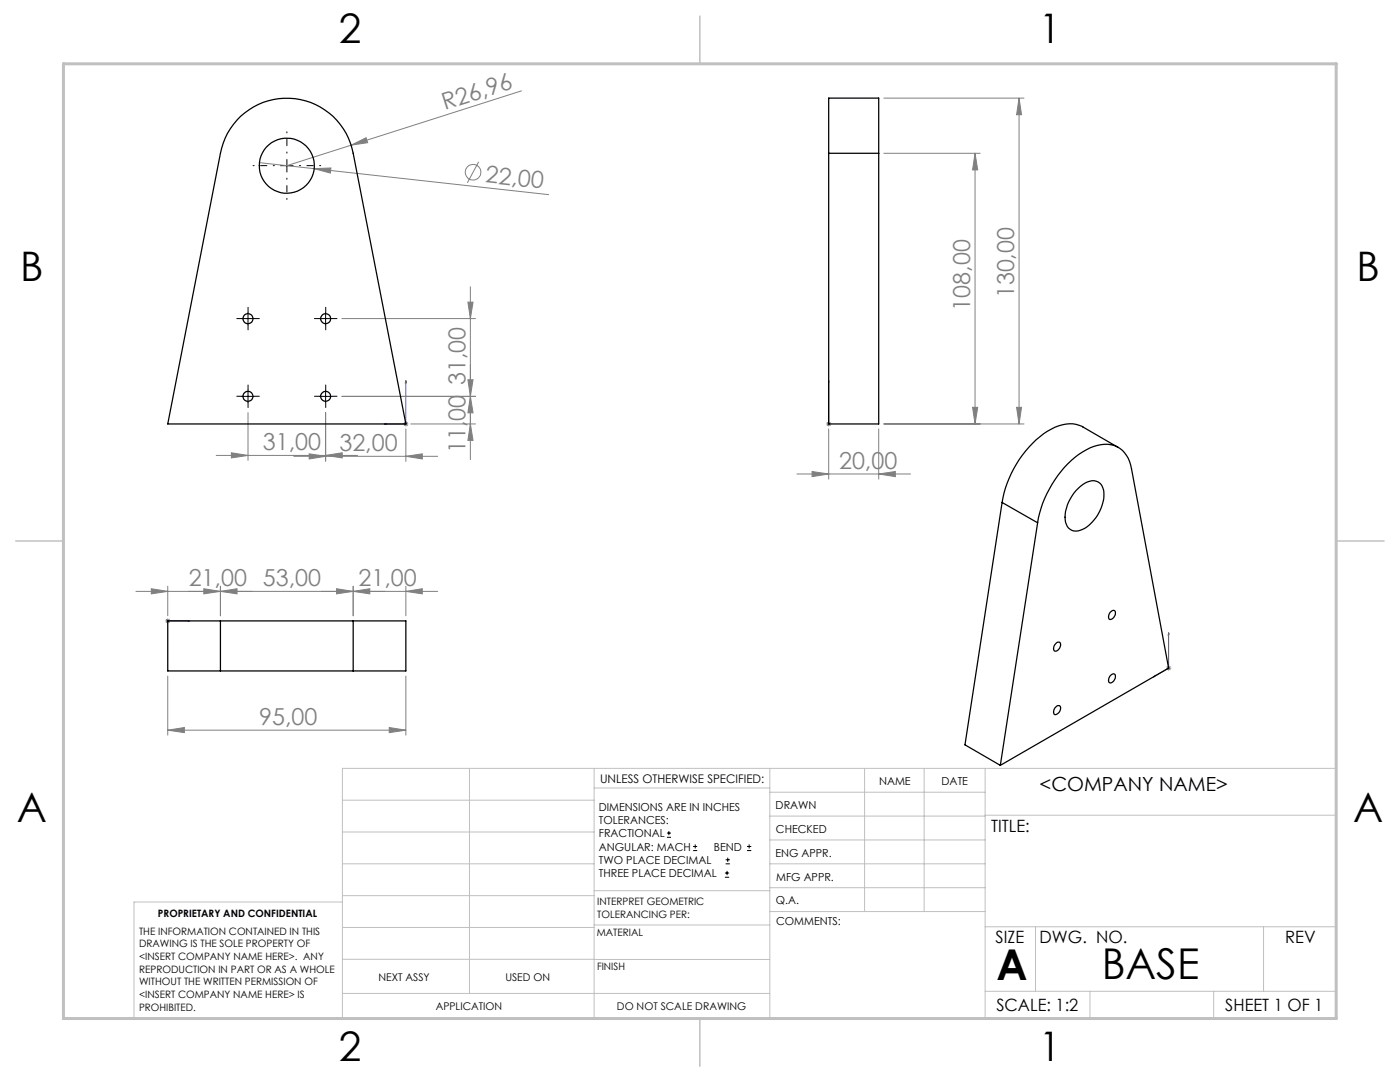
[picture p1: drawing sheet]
<svg xmlns="http://www.w3.org/2000/svg" width="279mm" height="216mm" viewBox="0 0 279 216" stroke-linecap="round" stroke-linejoin="round" font-family="sans-serif">
<g fill="none" stroke="#808080" stroke-width=".2">
<path d="M104.1 18.1l-46.8 15M176.4 19.6h28M203.4 19.6l.5 3.3h-1zM203.4 19.6v65M51.8 32.5l10.9 1.2M62.7 33.7l3.3-.2-.1 1zM62.7 33.7l46.8 5.1M70.1 29l3-1.5 .3 1zM95.5 32.3l-2.2 4.2M176.4 30.6h19.2M194.6 30.6l.5 3.3h-1zM194.6 30.6v54"/>
<path d="M93.9 57.2v34.5M68.2 79.1h26.7M68.2 63.6h26.7M93.4 60.3h1l-.5 3.3zM93.4 75.8h1l-.5 3.3zM93.9 79.1l.5 3.3h-1zM43.1 90.9h28.2M46.2 90.3l3.3 .6-3.3 .5zM49.5 82.3v9.6M58.6 91.1h28.7M61.7 90.6l3.3 .5-3.3 .5zM65 90.9l3.3-.6v1.1z"/>
<path d="M65 82.3v9.8M80.5 84.6h1M80.6 84.2l.8 .7M81 91.1l3.3-.5v1zM81 85.6v6.5M81 84.1v1M81.4 84.2l-.8 .7M82 84.6h12.9M93.9 84.6l.5 3.3h-1zM159 94.6h22.7M162.1 94.1l3.3 .5-3.3 .5zM164.9 84.6h1"/>
<path d="M165 84.2l.7 .7M165.4 84.1v1M165.4 85.6v10M165.7 84.2l-.7 .7M175.4 94.6l3.3-.5v1zM175.4 85.6v10M176.4 84.6h28M194.1 81.3h1l-.5 3.3zM202.9 81.3h1l-.5 3.3zM27.1 118h60.2M30.2 117.5l3.3 .5-3.3 .5zM33.5 117v5.9"/>
<path d="M40.7 117.5l3.3 .5-3.3 .5zM44 118l3.3-.5v1zM44 117v5.9M67.2 117.5l3.3 .5-3.3 .5zM70.5 117v5.9M70.5 118l3.3-.5v1zM81 118l3.3-.5v1zM81 117v5.9M33 123.9h1M33.1 123.5l.7 .7M33.5 134.9v11.8M33.5 123.4v1"/>
<path d="M33.8 123.5l-.7 .7M81 134.9v11.8M232.7 133.3h1.1M232.9 133l.7 .7M233.2 132.8v1M233.6 133l-.7 .7M33.5 145.7l3.3-.5v1zM33.5 145.7h47.5M77.7 145.2l3.3 .5-3.3 .5z"/>
<circle cx="94.4" cy="34.4" r="1.56"/>
</g>
<g fill="none" stroke="#000" stroke-width=".2">
<path d="M56 33.1h2.5M57.3 31.8v2.5M48.2 79.1h2.5M48.2 63.6h2.5M49.5 62.3v2.5M49.5 77.8v2.5M63.7 79.1h2.6M63.7 63.6h2.6M65 62.3v2.5M65 77.8v2.5M133.1 167.1h.8M133.1 166.2h.8"/>
<path d="M133.5 165.8v.9M138.3 169.7h.8M138.3 168.9h.8M138.7 168.5v.8M144.7 175h.8M144.7 174.2h.8M144.8 172.4h.9M144.8 171.6h.9M145.1 173.8v.8M145.2 171.1v.9M149.1 169.7h.8M149.1 168.9h.8"/>
<path d="M149.5 168.5v.8"/>
</g>
<g fill="none" stroke="#00f" stroke-width=".2">
<path d="M81 76l.1 .4h-.2zM81 76v8.6h-4.3M165.4 76v8.6M165.4 76v.4v-.4M76.7 84.6l.4-.1v.2zM165.4 84.6h.1M165.4 84.5v.2zM33.4 123.9h.2zM33.5 123.9h.1M33.5 123.9h4.3M37.8 123.9h-.4h.4M230.2 135.1l.3-.3v.2z"/>
<path d="M233.2 126.3v7l-3 1.8M233.2 126.3l.1 .3-.1 .1z"/>
</g>
<path d="M54.8 33h-4.3M57.3 30.5v-4.2M57.3 35.5v4.3M59.8 33h4.2" fill="none" stroke="#000" stroke-width=".2" stroke-dasharray="15.2 1.3 1.3 1.3" stroke-dashoffset="15"/>
<g fill="none" stroke="#000" stroke-width=".2" stroke-dasharray="15.2 1.3 1.3 1.3">
<path d="M48.3 79.1h-1M48.3 63.6h-1M49.5 77.8v-1M49.5 62.3v-1M49.5 64.8v1M50.8 79.1h1M50.8 63.6h1M63.8 79.1h-1M63.8 63.6h-1M65 77.8v-1M65 62.3v-1M65 64.8v1"/>
<path d="M66.3 79.1h1M66.3 63.6h1M49.5 80.3v1M65 80.3v1"/>
</g>
<g fill="none" stroke="#c0c0c0" stroke-width=".2">
<path d="M68.3 159.7h50.3M93.7 153.3v44.9M118.6 153.3v49.9M118.6 157.2h35M153.6 153.3v49.9M153.6 158.1h43M172.5 153.3v28.6M184.4 153.3v28.6M196.6 153.3v49.9M68.3 180h-41.6v23.2h240v-49.9h-198.4v49.9M68.3 166h50.3M68.3 178.7h50.3"/>
<path d="M68.3 172.4h50.3M118.6 177.7h35M153.6 162.8h43M153.6 177.1h43M153.6 172.4h43M153.6 167.6h43M196.6 162.7h70.1M68.3 198.2h85.3M68.3 191.4l85.3 .1M68.3 185.1h50.3M118.6 184.6h35M153.6 181.9h43"/>
<path d="M196.6 184.9h70.1M196.6 197.8h70.1M206.7 184.9v12.9M217.5 197.8v5.4M242.2 197.8v5.4M252.2 184.9v12.9"/>
</g>
<path d="M139.7 3.2v9.5M3.1 107.9h9.6M266.7 107.9h9.5M139.7 203.2v9.6" fill="none" stroke="#c0c0c0" stroke-width=".3"/>
<path d="M12.7 12.7h254v190.5h-254z" fill="none" stroke="#c0c0c0" stroke-width=".6"/>
<g fill="#00f">
<path d="M76.7 84.6l.4 .1v-.2zM81 76l-.1 .4h.2z"/>
<path d="M37.4 123.9h.4zM33.4 123.9h.2z"/>
<path d="M230.2 135.1l.3-.1v-.2zM233.2 126.3v.4l.1-.1zM165.4 84.5v.2zM165.4 76v.4z"/>
</g>
<g fill="#808080">
<path d="M70.1 29l3-1.5 .3 1z"/>
<path d="M62.7 33.7l3.3-.2-.1 1z"/>
<path d="M175.4 94.6l3.3-.5v1zM162.1 94.1l3.3 .5-3.3 .5zM70.5 118l3.3-.5v1zM40.7 117.5l3.3 .5-3.3 .5z"/>
<path d="M61.7 90.6l3.3 .5-3.3 .5zM81 91.1l3.3-.5v1zM46.2 90.3l3.3 .6-3.3 .5zM65 90.9l3.3-.6v1.1zM33.5 145.7l3.3-.5v1zM77.7 145.2l3.3 .5-3.3 .5zM67.2 117.5l3.3 .5-3.3 .5zM81 118l3.3-.5v1zM30.2 117.5l3.3 .5-3.3 .5zM44 118l3.3-.5v1z"/>
<path d="M93.9 79.1l.5 3.3h-1zM93.4 60.3h1l-.5 3.3zM194.1 81.3h1l-.5 3.3zM194.6 30.6l.5 3.3h-1zM202.9 81.3h1l-.5 3.3zM203.4 19.6l.5 3.3h-1z"/>
<path d="M93.4 75.8h1l-.5 3.3zM93.9 84.6l.5 3.3h-1z"/>
</g>
<g fill="none" stroke="#000" stroke-width=".25">
<path d="M48 23.2a13.5 13.5 0 0 1 22.5 7.4l10.5 54h-47.5l10.5-54a13.5 13.5 0 0 1 4-7.4zM165.4 30.6v-11h10v11M165.4 30.6v54h10v-54M165.4 30.6h10M214.7 97.9a4.9 4.9 0 0 1 3.7-2 2.44 2.44 0 0 1 1.9 3.1 8.1 8.1 0 0 1-4.7 6.8 2.18 2.18 0 0 1-3-2.1 8.1 8.1 0 0 1 2.1-5.8zM223.2 89.3l-7.1-4.1a6.4 6.4 0 0 0-6.3 .5 21 21 0 0 0-9.8 14.6M200 100.3l7.1 4M200 100.3l-7.4 48.3 7 4.1M207.1 104.3a21.5 21.5 0 0 1 9-14.1 7.2 7.2 0 0 1 6.9-1.1 5.9 5.9 0 0 1 2.8 4.4l7.4 39.8-33.6 19.4M207.1 104.3l-7.5 48.4M44 123.9h26.5M44 133.9h26.5"/>
<path d="M44 123.9v10M44 123.9h-10.5v10h10.5M70.5 123.9v10M70.5 123.9h10.5v10h-10.5M210.7 128.4a.54 .54 0 0 1 .8-.2 .54 .54 0 0 1 .1 .8l-.3 .5-.4 .4a.48 .48 0 0 1-.6-.1 .48 .48 0 0 1 0-.6zM221.7 134.8a.55 .55 0 0 1 .8-.3 .55 .55 0 0 1 .1 .9l-.5 .7a.46 .46 0 0 1-.6 .2 .46 .46 0 0 1-.3-.5l.1-.5zM221.7 122.1a.55 .55 0 0 1 .8-.2 .55 .55 0 0 1 .1 .8l-.5 .7a.45 .45 0 0 1-.6 .2 .45 .45 0 0 1-.3-.5l.1-.5zM210.5 141.3l.2-.2a.54 .54 0 0 1 .8-.3 .54 .54 0 0 1 .1 .9l-.5 .7a.49 .49 0 0 1-.7 .1 .49 .49 0 0 1-.1-.6z"/>
<circle cx="57.2" cy="33.1" r="5.5"/>
<circle cx="49.5" cy="79.1" r="1"/>
<circle cx="49.5" cy="63.6" r="1"/>
<circle cx="65" cy="79.1" r=".99"/>
<circle cx="65" cy="63.6" r=".99"/>
</g>
<g font-size="8.5">
<text x="198.9" y="195.5">A</text>
<text x="219.9" y="195.4">BASE</text>
</g>
<g font-size="8.1">
<text x="67.6" y="8.5">2</text>
<text x="207.3" y="8.5">1</text>
<text x="4" y="56.1">B</text>
<text x="270.7" y="56.1">B</text>
<text x="3.3" y="164.1">A</text>
<text x="270" y="164.1">A</text>
<text x="67.6" y="211.7">2</text>
<text x="207.3" y="211.7">1</text>
</g>
<g font-size="4.7" fill="#808080">
<text x="88.8" y="22" transform="rotate(-18 88.8 22)">R26,96</text>
<text x="96.8" y="36.3" transform="rotate(6 96.8 36.3)">22,00</text>
<text x="202.4" y="59.5" transform="rotate(-90 202.4 59.5)">130,00</text>
<text x="193.6" y="62" transform="rotate(-90 193.6 62)">108,00</text>
<text x="92.9" y="76.8" transform="rotate(-90 92.9 76.8)">31,00</text>
<text x="52.4" y="89.8">31,00</text>
<text x="67.7" y="90">32,00</text>
<text x="92.9" y="90.4" transform="rotate(-90 92.9 90.4)">11,00</text>
<text x="167.5" y="93.6">20,00</text>
<text x="37.7" y="117">21,00 53,00</text>
<text x="71.5" y="117">21,00</text>
<text x="51.7" y="144.6">95,00</text>
</g>
<text font-size="3.9" x="207.5" y="157.8">&lt;COMPANY NAME&gt;</text>
<g font-size="3.4">
<text x="197.8" y="166">TITLE:</text>
<text x="198.7" y="188.1">SIZE</text>
<text x="207.5" y="188.1">DWG. NO.</text>
<text x="256.5" y="188.2">REV</text>
<text x="198.8" y="201.7">SCALE: 1:2</text>
<text x="244.5" y="201.7">SHEET 1 OF 1</text>
</g>
<text font-size="2.4" x="119.8" y="156.2">UNLESS OTHERWISE SPECIFIED:</text>
<g font-size="2.2">
<text x="119.5" y="161.8">DIMENSIONS ARE IN INCHES</text>
<text x="154.8" y="161.4">DRAWN</text>
<text x="175.4" y="156.6">NAME</text>
<text x="187.9" y="156.7">DATE</text>
<text x="119.5" y="164.4">TOLERANCES:</text>
<text x="119.5" y="167.1">FRACTIONAL</text>
<text x="154.9" y="166.3">CHECKED</text>
<text x="119.5" y="169.7">ANGULAR: MACH</text>
<text x="119.5" y="172.4">TWO PLACE DECIMAL</text>
<text x="142.5" y="169.7">BEND</text>
<text x="154.8" y="170.9">ENG APPR.</text>
<text x="119.5" y="175">THREE PLACE DECIMAL</text>
<text x="154.9" y="175.7">MFG APPR.</text>
<text x="154.9" y="180.4">Q.A.</text>
<text x="154.9" y="184.6">COMMENTS:</text>
</g>
<g font-size="2.1">
<text x="75.5" y="195.7">NEXT ASSY</text>
<text x="100.9" y="195.7">USED ON</text>
<text x="86.9" y="201.5">APPLICATION</text>
<text x="123.1" y="201.6">DO NOT SCALE DRAWING</text>
</g>
<g font-size="2">
<text x="31.5" y="182.9">PROPRIETARY AND CONFIDENTIAL</text>
<text x="119.2" y="180.6">INTERPRET GEOMETRIC</text>
<text x="119.2" y="183.1">TOLERANCING PER:</text>
<text x="27.8" y="186.5">THE INFORMATION CONTAINED IN THIS</text>
<text x="27.8" y="189">DRAWING IS THE SOLE PROPERTY OF</text>
<text x="27.8" y="191.6">&lt;INSERT COMPANY NAME HERE&gt;. ANY</text>
<text x="119.1" y="186.7">MATERIAL</text>
<text x="27.8" y="194.1">REPRODUCTION IN PART OR AS A WHOLE</text>
<text x="27.8" y="196.6">WITHOUT THE WRITTEN PERMISSION OF</text>
<text x="119.1" y="193.5">FINISH</text>
<text x="27.8" y="199.1">&lt;INSERT COMPANY NAME HERE&gt; IS</text>
<text x="27.8" y="201.7">PROHIBITED.</text>
</g>
</svg>
